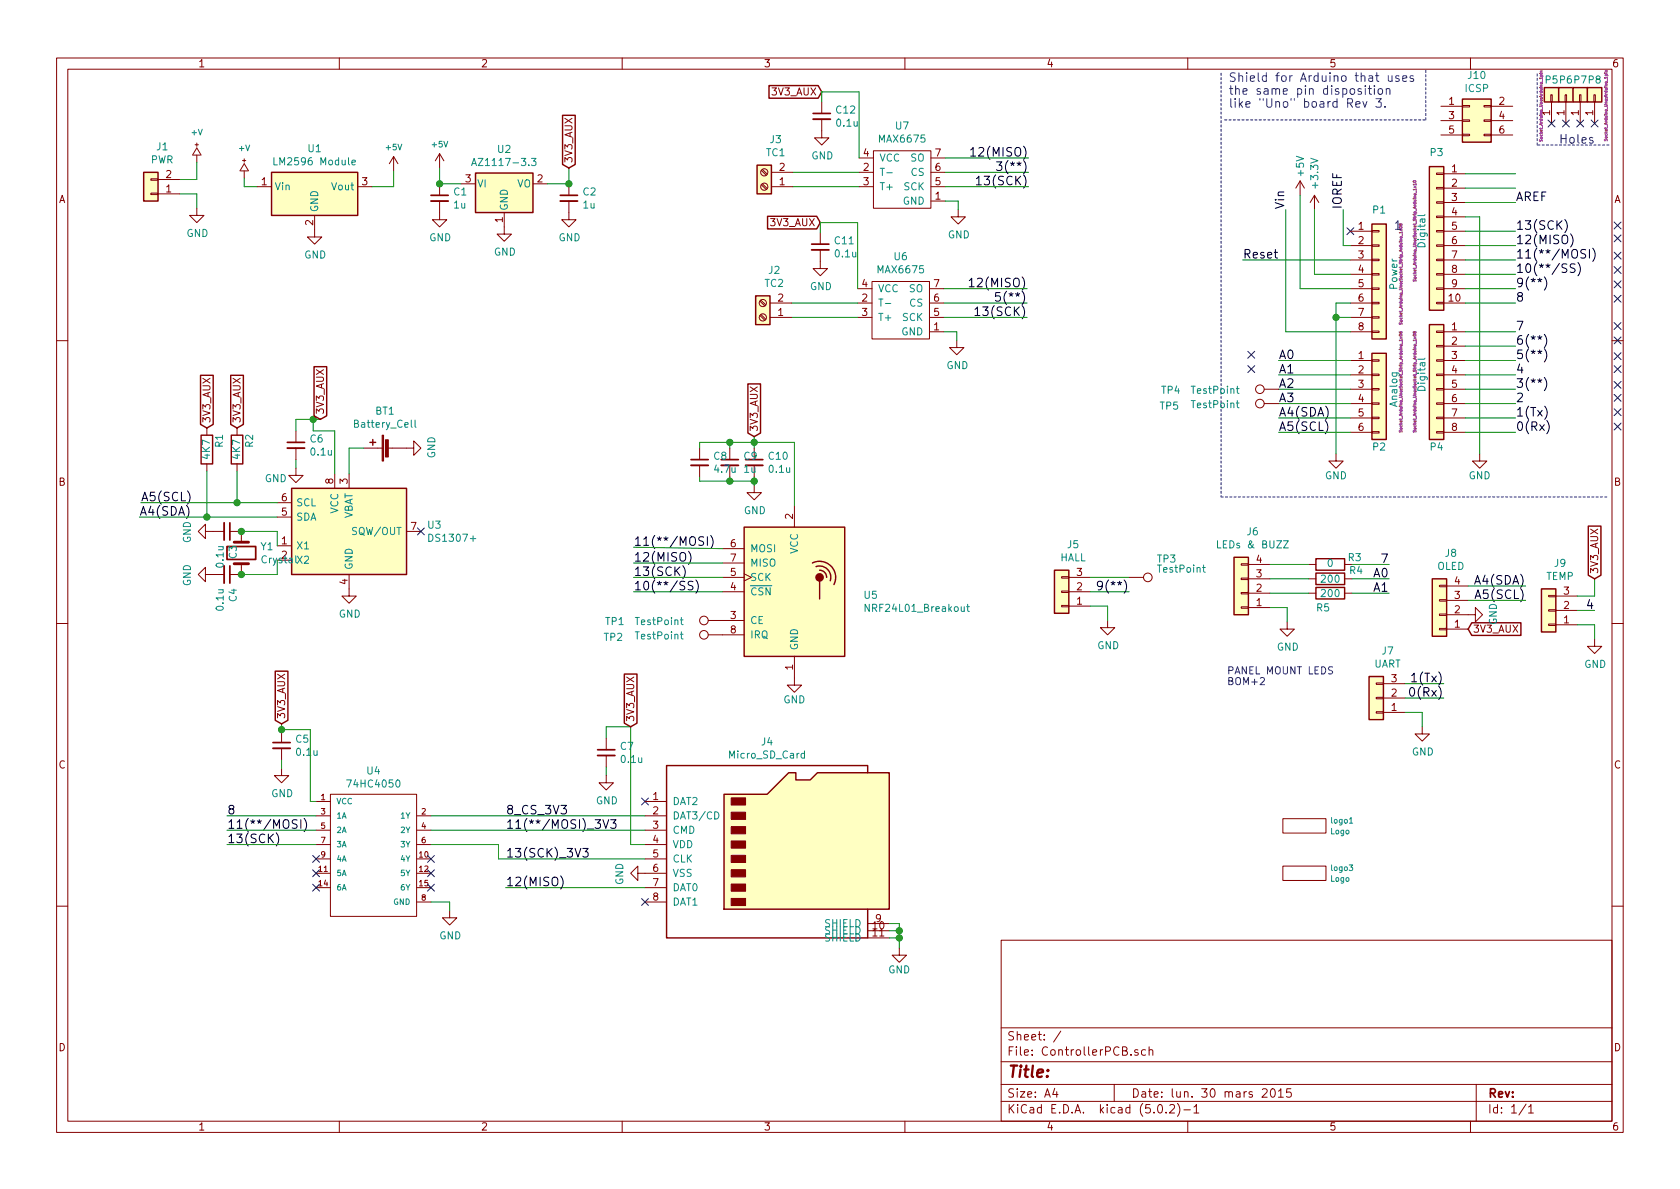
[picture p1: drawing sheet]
EESchema Schematic File Version 4
LIBS:ControllerPCB-cache
EELAYER 26 0
EELAYER END
$Descr A4 11693 8268
encoding utf-8
Sheet 1 1
Title ""
Date "lun. 30 mars 2015"
Rev ""
Comp ""
Comment1 ""
Comment2 ""
Comment3 ""
Comment4 ""
$EndDescr
Text Label 8950 1450 1    60   ~ 0
Vin
Text Label 9350 1450 1    60   ~ 0
IOREF
Text Label 8900 2500 0    60   ~ 0
A0
Text Label 8900 2600 0    60   ~ 0
A1
Text Label 8900 2700 0    60   ~ 0
A2
Text Label 8900 2800 0    60   ~ 0
A3
Text Label 8900 2900 0    60   ~ 0
A4(SDA)
Text Label 8900 3000 0    60   ~ 0
A5(SCL)
Text Label 10550 3000 0    60   ~ 0
0(Rx)
Text Label 10550 2800 0    60   ~ 0
2
Text Label 10550 2900 0    60   ~ 0
1(Tx)
Text Label 10550 2700 0    60   ~ 0
3(**)
Text Label 10550 2600 0    60   ~ 0
4
Text Label 10550 2500 0    60   ~ 0
5(**)
Text Label 10550 2400 0    60   ~ 0
6(**)
Text Label 10550 2300 0    60   ~ 0
7
Text Label 10550 2100 0    60   ~ 0
8
Text Label 10550 2000 0    60   ~ 0
9(**)
Text Label 10550 1900 0    60   ~ 0
10(**/SS)
Text Label 10550 1800 0    60   ~ 0
11(**/MOSI)
Text Label 10550 1700 0    60   ~ 0
12(MISO)
Text Label 10550 1600 0    60   ~ 0
13(SCK)
Text Label 10550 1400 0    60   ~ 0
AREF
NoConn ~ 9400 1600
Text Notes 10850 1000 0    60   ~ 0
Holes
Text Notes 8550 750  0    60   ~ 0
Shield for Arduino that uses\nthe same pin disposition\nlike "Uno" board Rev 3.
$Comp
L Connector_Generic:Conn_01x08 P1
U 1 1
P 9600 1900
F 0 "P1" H 9600 2350 50  0000 C CNN
F 1 "Power" V 9700 1900 50  0000 C CNN
F 2 "Socket_Arduino_Uno:Socket_Strip_Arduino_1x08" V 9750 1900 20  0000 C CNN
F 3 "" H 9600 1900 50  0000 C CNN
	1    9600 1900
	1    0    0    -1  
$EndComp
Text Label 8650 1800 0    60   ~ 0
Reset
$Comp
L power:+3.3V #PWR0101
U 1 1
P 9150 1450
F 0 "#PWR0101" H 9150 1300 50  0001 C CNN
F 1 "+3.3V" V 9150 1700 50  0000 C CNN
F 2 "" H 9150 1450 50  0000 C CNN
F 3 "" H 9150 1450 50  0000 C CNN
	1    9150 1450
	1    0    0    -1  
$EndComp
$Comp
L power:+5V #PWR0102
U 1 1
P 9050 1350
F 0 "#PWR0102" H 9050 1200 50  0001 C CNN
F 1 "+5V" V 9050 1550 50  0000 C CNN
F 2 "" H 9050 1350 50  0000 C CNN
F 3 "" H 9050 1350 50  0000 C CNN
	1    9050 1350
	1    0    0    -1  
$EndComp
$Comp
L power:GND #PWR0103
U 1 1
P 9300 3150
F 0 "#PWR0103" H 9300 2900 50  0001 C CNN
F 1 "GND" H 9300 3000 50  0000 C CNN
F 2 "" H 9300 3150 50  0000 C CNN
F 3 "" H 9300 3150 50  0000 C CNN
	1    9300 3150
	1    0    0    -1  
$EndComp
$Comp
L power:GND #PWR0104
U 1 1
P 10300 3150
F 0 "#PWR0104" H 10300 2900 50  0001 C CNN
F 1 "GND" H 10300 3000 50  0000 C CNN
F 2 "" H 10300 3150 50  0000 C CNN
F 3 "" H 10300 3150 50  0000 C CNN
	1    10300 3150
	1    0    0    -1  
$EndComp
$Comp
L Connector_Generic:Conn_01x06 P2
U 1 1
P 9600 2700
F 0 "P2" H 9600 2300 50  0000 C CNN
F 1 "Analog" V 9700 2700 50  0000 C CNN
F 2 "Socket_Arduino_Uno:Socket_Strip_Arduino_1x06" V 9750 2750 20  0000 C CNN
F 3 "" H 9600 2700 50  0000 C CNN
	1    9600 2700
	1    0    0    -1  
$EndComp
$Comp
L Connector_Generic:Conn_01x01 P5
U 1 1
P 10800 650
F 0 "P5" V 10900 650 50  0000 C CNN
F 1 "CONN_01X01" V 10900 650 50  0001 C CNN
F 2 "Socket_Arduino_Uno:Arduino_1pin" H 10721 724 20  0000 C CNN
F 3 "" H 10800 650 50  0000 C CNN
	1    10800 650 
	0    -1   -1   0   
$EndComp
$Comp
L Connector_Generic:Conn_01x01 P6
U 1 1
P 10900 650
F 0 "P6" V 11000 650 50  0000 C CNN
F 1 "CONN_01X01" V 11000 650 50  0001 C CNN
F 2 "Socket_Arduino_Uno:Arduino_1pin" H 10900 650 20  0001 C CNN
F 3 "" H 10900 650 50  0000 C CNN
	1    10900 650 
	0    -1   -1   0   
$EndComp
$Comp
L Connector_Generic:Conn_01x01 P7
U 1 1
P 11000 650
F 0 "P7" V 11100 650 50  0000 C CNN
F 1 "CONN_01X01" V 11100 650 50  0001 C CNN
F 2 "Socket_Arduino_Uno:Arduino_1pin" V 11000 650 20  0001 C CNN
F 3 "" H 11000 650 50  0000 C CNN
	1    11000 650 
	0    -1   -1   0   
$EndComp
$Comp
L Connector_Generic:Conn_01x01 P8
U 1 1
P 11100 650
F 0 "P8" V 11200 650 50  0000 C CNN
F 1 "CONN_01X01" V 11200 650 50  0001 C CNN
F 2 "Socket_Arduino_Uno:Arduino_1pin" H 11024 572 20  0000 C CNN
F 3 "" H 11100 650 50  0000 C CNN
	1    11100 650 
	0    -1   -1   0   
$EndComp
NoConn ~ 10800 850 
NoConn ~ 10900 850 
NoConn ~ 11000 850 
NoConn ~ 11100 850 
$Comp
L Connector_Generic:Conn_01x08 P4
U 1 1
P 10000 2600
F 0 "P4" H 10000 2100 50  0000 C CNN
F 1 "Digital" V 10100 2600 50  0000 C CNN
F 2 "Socket_Arduino_Uno:Socket_Strip_Arduino_1x08" V 10150 2550 20  0000 C CNN
F 3 "" H 10000 2600 50  0000 C CNN
	1    10000 2600
	-1   0    0    -1  
$EndComp
Wire Notes Line
	8525 825  9925 825 
Wire Notes Line
	9925 825  9925 475 
Wire Wire Line
	9350 1450 9350 1700
Wire Wire Line
	9350 1700 9400 1700
Wire Wire Line
	9400 1900 9150 1900
Wire Wire Line
	9400 2000 9050 2000
Wire Wire Line
	9400 2300 8950 2300
Wire Wire Line
	9400 2100 9300 2100
Wire Wire Line
	9400 2200 9300 2200
Connection ~ 9300 2200
Wire Wire Line
	8950 2300 8950 1450
Wire Wire Line
	9050 2000 9050 1350
Wire Wire Line
	9150 1900 9150 1450
Wire Wire Line
	9400 2500 8900 2500
Wire Wire Line
	9400 2600 8900 2600
Wire Wire Line
	9400 2700 8900 2700
Wire Wire Line
	9400 2800 8900 2800
Wire Wire Line
	9400 2900 8900 2900
Wire Wire Line
	9400 3000 8900 3000
$Comp
L Connector_Generic:Conn_01x10 P3
U 1 1
P 10000 1600
F 0 "P3" H 10000 2150 50  0000 C CNN
F 1 "Digital" V 10100 1600 50  0000 C CNN
F 2 "Socket_Arduino_Uno:Socket_Strip_Arduino_1x10" V 10150 1600 20  0000 C CNN
F 3 "" H 10000 1600 50  0000 C CNN
	1    10000 1600
	-1   0    0    -1  
$EndComp
Wire Wire Line
	10200 2100 10550 2100
Wire Wire Line
	10200 2000 10550 2000
Wire Wire Line
	10200 1900 10550 1900
Wire Wire Line
	10200 1800 10550 1800
Wire Wire Line
	10200 1700 10550 1700
Wire Wire Line
	10200 1600 10550 1600
Wire Wire Line
	10200 1400 10550 1400
Wire Wire Line
	10200 1300 10550 1300
Wire Wire Line
	10200 1200 10550 1200
Wire Wire Line
	10200 3000 10550 3000
Wire Wire Line
	10200 2900 10550 2900
Wire Wire Line
	10200 2800 10550 2800
Wire Wire Line
	10200 2700 10550 2700
Wire Wire Line
	10200 2600 10550 2600
Wire Wire Line
	10200 2500 10550 2500
Wire Wire Line
	10200 2400 10550 2400
Wire Wire Line
	10200 2300 10550 2300
Wire Wire Line
	10200 1500 10300 1500
Wire Wire Line
	10300 1500 10300 3150
Wire Wire Line
	9300 2100 9300 2200
Wire Wire Line
	9300 2200 9300 3150
Wire Notes Line
	8500 500  8500 3450
Wire Notes Line
	8500 3450 11200 3450
Wire Wire Line
	9400 1800 8650 1800
Text Notes 9700 1600 0    60   ~ 0
1
Wire Notes Line
	11200 1000 10700 1000
Wire Notes Line
	10700 1000 10700 500 
$Comp
L u104_KICAD_misc:Logo logo1
U 1 1
P 9080 5740
F 0 "logo1" H 9258 5778 39  0000 L CNN
F 1 "Logo" H 9258 5703 39  0000 L CNN
F 2 "µ104KiCAD:SN_BLOCK" H 9080 5740 39  0001 C CNN
F 3 "" H 9080 5740 39  0001 C CNN
	1    9080 5740
	1    0    0    -1  
$EndComp
$Comp
L u104_KICAD_misc:Logo logo3
U 1 1
P 9080 6070
F 0 "logo3" H 9258 6108 39  0000 L CNN
F 1 "Logo" H 9258 6033 39  0000 L CNN
F 2 "Symbols:KiCad-Logo_8mm_SilkScreen" H 9080 6070 39  0001 C CNN
F 3 "" H 9080 6070 39  0001 C CNN
	1    9080 6070
	1    0    0    -1  
$EndComp
$Comp
L u104_KICAD_pwr:+V #PWR0107
U 1 1
P 1370 1120
F 0 "#PWR0107" H 1370 1120 10  0001 C CNN
F 1 "+V" H 1370 1330 40  0000 C CNN
F 2 "" H 1370 1120 60  0000 C CNN
F 3 "" H 1370 1120 60  0000 C CNN
	1    1370 1120
	1    0    0    -1  
$EndComp
Wire Wire Line
	1370 1120 1370 1240
Wire Wire Line
	1370 1240 1250 1240
$Comp
L power:GND #PWR0108
U 1 1
P 1370 1440
F 0 "#PWR0108" H 1370 1190 50  0001 C CNN
F 1 "GND" H 1375 1267 50  0000 C CNN
F 2 "" H 1370 1440 50  0001 C CNN
F 3 "" H 1370 1440 50  0001 C CNN
	1    1370 1440
	1    0    0    -1  
$EndComp
Wire Wire Line
	1370 1440 1370 1340
Wire Wire Line
	1370 1340 1250 1340
Wire Wire Line
	2590 1290 2740 1290
Wire Wire Line
	1700 1290 1700 1230
Wire Wire Line
	1790 1290 1700 1290
$Comp
L power:GND #PWR0109
U 1 1
P 2190 1590
F 0 "#PWR0109" H 2190 1340 50  0001 C CNN
F 1 "GND" H 2195 1417 50  0000 C CNN
F 2 "" H 2190 1590 50  0001 C CNN
F 3 "" H 2190 1590 50  0001 C CNN
	1    2190 1590
	1    0    0    -1  
$EndComp
$Comp
L u104_KICAD_pwr:+V #PWR0110
U 1 1
P 1700 1230
F 0 "#PWR0110" H 1700 1230 10  0001 C CNN
F 1 "+V" H 1700 1440 40  0000 C CNN
F 2 "" H 1700 1230 60  0000 C CNN
F 3 "" H 1700 1230 60  0000 C CNN
	1    1700 1230
	1    0    0    -1  
$EndComp
$Comp
L Regulator_Switching:TSR_1-2412 U1
U 1 1
P 2190 1390
F 0 "U1" H 2190 1757 50  0000 C CNN
F 1 "LM2596 Module" H 2190 1666 50  0000 C CNN
F 2 "µ104KiCAD_DCDC:LM2596_Module" H 2190 1240 50  0001 L CIN
F 3 "" H 2190 1390 50  0001 C CNN
	1    2190 1390
	1    0    0    -1  
$EndComp
$Comp
L u104_KICAD_pwr:+5V #PWR0111
U 1 1
P 2740 1180
F 0 "#PWR0111" H 2740 1180 10  0001 C CNN
F 1 "+5V" H 2740 1346 40  0000 C CNN
F 2 "" H 2740 1180 60  0000 C CNN
F 3 "" H 2740 1180 60  0000 C CNN
	1    2740 1180
	1    0    0    -1  
$EndComp
Wire Wire Line
	2740 1180 2740 1290
$Comp
L Regulator_Linear:AZ1117-3.3 U2
U 1 1
P 3510 1270
F 0 "U2" H 3510 1512 50  0000 C CNN
F 1 "AZ1117-3.3" H 3510 1421 50  0000 C CNN
F 2 "TO_SOT_Packages_SMD:SOT-223-3_TabPin2" H 3510 1520 50  0001 C CIN
F 3 "AZ1117EH-3.3TRG1DICT-ND" H 3510 1270 50  0001 C CNN
	1    3510 1270
	1    0    0    -1  
$EndComp
$Comp
L power:GND #PWR0112
U 1 1
P 3510 1570
F 0 "#PWR0112" H 3510 1320 50  0001 C CNN
F 1 "GND" H 3515 1397 50  0000 C CNN
F 2 "" H 3510 1570 50  0001 C CNN
F 3 "" H 3510 1570 50  0001 C CNN
	1    3510 1570
	1    0    0    -1  
$EndComp
Wire Wire Line
	3210 1270 3060 1270
$Comp
L u104_KICAD_pwr:+5V #PWR0113
U 1 1
P 3060 1160
F 0 "#PWR0113" H 3060 1160 10  0001 C CNN
F 1 "+5V" H 3060 1326 40  0000 C CNN
F 2 "" H 3060 1160 60  0000 C CNN
F 3 "" H 3060 1160 60  0000 C CNN
	1    3060 1160
	-1   0    0    -1  
$EndComp
Wire Wire Line
	3060 1160 3060 1270
Wire Wire Line
	3810 1270 3960 1270
Wire Wire Line
	3960 1160 3960 1270
$Comp
L Device:C_Small C1
U 1 1
P 3060 1370
F 0 "C1" H 3152 1416 50  0000 L CNN
F 1 "1u" H 3152 1325 50  0000 L CNN
F 2 "µ104KiCAD_RLC:SMD_pkg_0805" H 3060 1370 50  0001 C CNN
F 3 "~" H 3060 1370 50  0001 C CNN
	1    3060 1370
	1    0    0    -1  
$EndComp
Connection ~ 3060 1270
$Comp
L power:GND #PWR0115
U 1 1
P 3060 1470
F 0 "#PWR0115" H 3060 1220 50  0001 C CNN
F 1 "GND" H 3065 1297 50  0000 C CNN
F 2 "" H 3060 1470 50  0001 C CNN
F 3 "" H 3060 1470 50  0001 C CNN
	1    3060 1470
	1    0    0    -1  
$EndComp
$Comp
L Device:C_Small C2
U 1 1
P 3960 1370
F 0 "C2" H 4052 1416 50  0000 L CNN
F 1 "1u" H 4052 1325 50  0000 L CNN
F 2 "µ104KiCAD_RLC:SMD_pkg_0805" H 3960 1370 50  0001 C CNN
F 3 "~" H 3960 1370 50  0001 C CNN
	1    3960 1370
	1    0    0    -1  
$EndComp
$Comp
L power:GND #PWR0116
U 1 1
P 3960 1470
F 0 "#PWR0116" H 3960 1220 50  0001 C CNN
F 1 "GND" H 3965 1297 50  0000 C CNN
F 2 "" H 3960 1470 50  0001 C CNN
F 3 "" H 3960 1470 50  0001 C CNN
	1    3960 1470
	1    0    0    -1  
$EndComp
Connection ~ 3960 1270
$Comp
L power:GND #PWR0114
U 1 1
P 6260 6590
F 0 "#PWR0114" H 6260 6340 50  0001 C CNN
F 1 "GND" H 6260 6440 50  0000 C CNN
F 2 "" H 6260 6590 50  0001 C CNN
F 3 "" H 6260 6590 50  0001 C CNN
	1    6260 6590
	1    0    0    -1  
$EndComp
$Comp
L power:GND #PWR0117
U 1 1
P 4490 6070
F 0 "#PWR0117" H 4490 5820 50  0001 C CNN
F 1 "GND" H 4495 5897 50  0000 C CNN
F 2 "" H 4490 6070 50  0001 C CNN
F 3 "" H 4490 6070 50  0001 C CNN
	1    4490 6070
	0    1    1    0   
$EndComp
Text Label 3520 5770 0    60   ~ 0
11(**/MOSI)_3V3
Text Label 3520 5970 0    60   ~ 0
13(SCK)_3V3
NoConn ~ 4490 5570
Text Label 3520 5670 0    60   ~ 0
8_CS_3V3
NoConn ~ 4490 6270
Wire Wire Line
	3520 6170 4490 6170
Text Label 3520 6170 0    60   ~ 0
12(MISO)
Wire Wire Line
	3470 5970 4490 5970
$Comp
L u104_KICAD_logic:74HC4050 U4
U 1 1
P 2600 5870
F 0 "U4" H 2600 6385 50  0000 C CNN
F 1 "74HC4050" H 2600 6294 50  0000 C CNN
F 2 "µ104KiCAD_IC:SOIC-16_N" H 2650 5970 50  0001 C CNN
F 3 "1727-6331-1-ND" H 2650 5970 50  0001 C CNN
	1    2600 5870
	1    0    0    -1  
$EndComp
Wire Wire Line
	3000 5670 4490 5670
Wire Wire Line
	3000 5770 4490 5770
Wire Wire Line
	3000 5870 3470 5870
Wire Wire Line
	3470 5870 3470 5970
$Comp
L power:GND #PWR0118
U 1 1
P 3130 6330
F 0 "#PWR0118" H 3130 6080 50  0001 C CNN
F 1 "GND" H 3135 6157 50  0000 C CNN
F 2 "" H 3130 6330 50  0001 C CNN
F 3 "" H 3130 6330 50  0001 C CNN
	1    3130 6330
	1    0    0    -1  
$EndComp
Wire Wire Line
	3130 6330 3130 6270
Wire Wire Line
	3130 6270 3000 6270
Wire Wire Line
	1960 5030 1960 5070
$Comp
L Device:C_Small C5
U 1 1
P 1960 5180
F 0 "C5" H 2052 5226 50  0000 L CNN
F 1 "0.1u" H 2052 5135 50  0000 L CNN
F 2 "µ104KiCAD_RLC:SMD_pkg_0805" H 1960 5180 50  0001 C CNN
F 3 "~" H 1960 5180 50  0001 C CNN
	1    1960 5180
	1    0    0    -1  
$EndComp
$Comp
L power:GND #PWR0120
U 1 1
P 1960 5340
F 0 "#PWR0120" H 1960 5090 50  0001 C CNN
F 1 "GND" H 1965 5167 50  0000 C CNN
F 2 "" H 1960 5340 50  0001 C CNN
F 3 "" H 1960 5340 50  0001 C CNN
	1    1960 5340
	1    0    0    -1  
$EndComp
Wire Wire Line
	1960 5280 1960 5340
Wire Wire Line
	2200 5570 2160 5570
Wire Wire Line
	2160 5570 2160 5070
Wire Wire Line
	2160 5070 1960 5070
Connection ~ 1960 5070
Wire Wire Line
	1960 5070 1960 5080
Wire Wire Line
	4490 5870 4390 5870
Wire Wire Line
	4390 5870 4390 5050
Text Label 1580 5670 0    60   ~ 0
8
Text Label 1580 5870 0    60   ~ 0
13(SCK)
Text Label 1580 5770 0    60   ~ 0
11(**/MOSI)
Wire Wire Line
	1580 5670 2200 5670
Wire Wire Line
	2200 5770 1580 5770
Wire Wire Line
	1580 5870 2200 5870
NoConn ~ 3000 5970
NoConn ~ 3000 6070
NoConn ~ 3000 6170
NoConn ~ 2200 6170
NoConn ~ 2200 6070
NoConn ~ 2200 5970
$Comp
L micro_sd_card:Micro_SD_Card J4
U 1 1
P 5390 5870
F 0 "J4" H 5340 6587 50  0000 C CNN
F 1 "Micro_SD_Card" H 5340 6496 50  0000 C CNN
F 2 "Connectors_Card:Hirose_DM3D-SF" H 6540 6170 50  0001 C CNN
F 3 "HR1941CT-ND" H 5390 5870 50  0001 C CNN
	1    5390 5870
	1    0    0    -1  
$EndComp
Wire Wire Line
	6190 6420 6260 6420
Wire Wire Line
	6260 6420 6260 6470
Wire Wire Line
	6190 6470 6260 6470
Connection ~ 6260 6470
Wire Wire Line
	6260 6470 6260 6520
Wire Wire Line
	6190 6520 6260 6520
Connection ~ 6260 6520
Wire Wire Line
	6260 6520 6260 6590
NoConn ~ 11260 2070
NoConn ~ 11260 1770
NoConn ~ 11260 1560
$Comp
L Device:R R3
U 1 1
P 9260 3920
F 0 "R3" V 9210 4090 50  0000 C CNN
F 1 "0" V 9250 3920 50  0000 C CNN
F 2 "µ104KiCAD_RLC:SMD_pkg_0805" V 9190 3920 50  0001 C CNN
F 3 "~" H 9260 3920 50  0001 C CNN
	1    9260 3920
	0    1    1    0   
$EndComp
$Comp
L Connector_Generic:Conn_01x02 J1
U 1 1
P 1050 1340
F 0 "J1" H 970 1015 50  0000 C CNN
F 1 "PWR" H 970 1106 50  0000 C CNN
F 2 "Connectors_JST:JST_XH_S02B-XH-A_02x2.50mm_Angled" H 1050 1340 50  0001 C CNN
F 3 "~" H 1050 1340 50  0001 C CNN
	1    1050 1340
	-1   0    0    1   
$EndComp
Text GLabel 3960 1160 1    50   Input ~ 0
3V3_AUX
$Comp
L Connector_Generic:Conn_01x04 J8
U 1 1
P 10020 4270
F 0 "J8" H 9940 3845 50  0000 C CNN
F 1 "OLED" H 9940 3936 50  0000 C CNN
F 2 "Pin_Headers:Pin_Header_Straight_1x04_Pitch1.27mm" H 10020 4270 50  0001 C CNN
F 3 "~" H 10020 4270 50  0001 C CNN
	1    10020 4270
	-1   0    0    1   
$EndComp
Text GLabel 10220 4370 2    50   Input ~ 0
3V3_AUX
$Comp
L power:GND #PWR0122
U 1 1
P 10220 4270
F 0 "#PWR0122" H 10220 4020 50  0001 C CNN
F 1 "GND" H 10225 4097 50  0000 C CNN
F 2 "" H 10220 4270 50  0001 C CNN
F 3 "" H 10220 4270 50  0001 C CNN
	1    10220 4270
	0    -1   -1   0   
$EndComp
Text Label 10620 4170 2    60   ~ 0
A5(SCL)
Text Label 10620 4070 2    60   ~ 0
A4(SDA)
Wire Wire Line
	10620 4170 10220 4170
Wire Wire Line
	10220 4070 10620 4070
$Comp
L Connector_Generic:Conn_01x03 J9
U 1 1
P 10780 4240
F 0 "J9" H 10700 3915 50  0000 C CNN
F 1 "TEMP" H 10700 4006 50  0000 C CNN
F 2 "Connectors_JST:JST_XH_B03B-XH-A_03x2.50mm_Straight" H 10780 4240 50  0001 C CNN
F 3 "~" H 10780 4240 50  0001 C CNN
	1    10780 4240
	-1   0    0    1   
$EndComp
Wire Wire Line
	11100 4020 11100 4140
Wire Wire Line
	11100 4140 10980 4140
$Comp
L power:GND #PWR0123
U 1 1
P 11100 4440
F 0 "#PWR0123" H 11100 4190 50  0001 C CNN
F 1 "GND" H 11105 4267 50  0000 C CNN
F 2 "" H 11100 4440 50  0001 C CNN
F 3 "" H 11100 4440 50  0001 C CNN
	1    11100 4440
	1    0    0    -1  
$EndComp
Wire Wire Line
	11100 4440 11100 4340
Wire Wire Line
	11100 4340 10980 4340
Text GLabel 11100 4020 1    50   Input ~ 0
3V3_AUX
Text Label 11100 4240 2    60   ~ 0
4
Wire Wire Line
	11100 4240 10980 4240
NoConn ~ 11260 2560
NoConn ~ 11260 1650
NoConn ~ 11260 2260
$Comp
L power:GND #PWR0124
U 1 1
P 8960 4320
F 0 "#PWR0124" H 8960 4070 50  0001 C CNN
F 1 "GND" H 8965 4147 50  0000 C CNN
F 2 "" H 8960 4320 50  0001 C CNN
F 3 "" H 8960 4320 50  0001 C CNN
	1    8960 4320
	1    0    0    -1  
$EndComp
Wire Wire Line
	8960 4320 8960 4220
Wire Wire Line
	8960 4220 8840 4220
$Comp
L Device:R R5
U 1 1
P 9260 4120
F 0 "R5" V 9360 4070 50  0000 C CNN
F 1 "200" V 9260 4120 50  0000 C CNN
F 2 "µ104KiCAD_RLC:SMD_pkg_0805" V 9190 4120 50  0001 C CNN
F 3 "~" H 9260 4120 50  0001 C CNN
	1    9260 4120
	0    1    1    0   
$EndComp
$Comp
L Device:R R4
U 1 1
P 9260 4020
F 0 "R4" V 9200 4200 50  0000 C CNN
F 1 "200" V 9260 4020 50  0000 C CNN
F 2 "µ104KiCAD_RLC:SMD_pkg_0805" V 9190 4020 50  0001 C CNN
F 3 "~" H 9260 4020 50  0001 C CNN
	1    9260 4020
	0    1    1    0   
$EndComp
Wire Wire Line
	8840 4020 9110 4020
Wire Wire Line
	9110 4120 8840 4120
Text Notes 8540 4770 0    50   ~ 0
PANEL MOUNT LEDS\nBOM+2
Wire Wire Line
	9670 4020 9410 4020
Wire Wire Line
	9670 4120 9410 4120
$Comp
L RF:NRF24L01_Breakout U5
U 1 1
P 5530 4110
F 0 "U5" H 6008 4088 50  0000 L CNN
F 1 "NRF24L01_Breakout" H 6008 3997 50  0000 L CNN
F 2 "Connectors_JST:JST_XH_B08B-XH-A_08x2.50mm_Straight" H 5680 4710 50  0001 L CIN
F 3 "http://www.nordicsemi.com/eng/content/download/2730/34105/file/nRF24L01_Product_Specification_v2_0.pdf" H 5530 4010 50  0001 C CNN
	1    5530 4110
	1    0    0    -1  
$EndComp
Wire Wire Line
	4220 5050 4220 5130
Wire Wire Line
	4390 5050 4220 5050
Wire Wire Line
	4220 5330 4220 5390
$Comp
L power:GND #PWR0125
U 1 1
P 4220 5390
F 0 "#PWR0125" H 4220 5140 50  0001 C CNN
F 1 "GND" H 4225 5217 50  0000 C CNN
F 2 "" H 4220 5390 50  0001 C CNN
F 3 "" H 4220 5390 50  0001 C CNN
	1    4220 5390
	1    0    0    -1  
$EndComp
$Comp
L Device:C_Small C7
U 1 1
P 4220 5230
F 0 "C7" H 4312 5276 50  0000 L CNN
F 1 "0.1u" H 4312 5185 50  0000 L CNN
F 2 "µ104KiCAD_RLC:SMD_pkg_0805" H 4220 5230 50  0001 C CNN
F 3 "~" H 4220 5230 50  0001 C CNN
	1    4220 5230
	1    0    0    -1  
$EndComp
Wire Wire Line
	5250 3030 5250 3070
Wire Wire Line
	5250 3310 5250 3340
$Comp
L power:GND #PWR0127
U 1 1
P 5250 3370
F 0 "#PWR0127" H 5250 3120 50  0001 C CNN
F 1 "GND" H 5255 3197 50  0000 C CNN
F 2 "" H 5250 3370 50  0001 C CNN
F 3 "" H 5250 3370 50  0001 C CNN
	1    5250 3370
	1    0    0    -1  
$EndComp
$Comp
L Device:C_Small C10
U 1 1
P 5250 3210
F 0 "C10" H 5342 3256 50  0000 L CNN
F 1 "0.1u" H 5342 3165 50  0000 L CNN
F 2 "µ104KiCAD_RLC:SMD_pkg_0805" H 5250 3210 50  0001 C CNN
F 3 "~" H 5250 3210 50  0001 C CNN
	1    5250 3210
	1    0    0    -1  
$EndComp
$Comp
L Device:C_Small C9
U 1 1
P 5080 3210
F 0 "C9" H 5172 3256 50  0000 L CNN
F 1 "1u" H 5172 3165 50  0000 L CNN
F 2 "µ104KiCAD_RLC:SMD_pkg_0805" H 5080 3210 50  0001 C CNN
F 3 "~" H 5080 3210 50  0001 C CNN
	1    5080 3210
	1    0    0    -1  
$EndComp
$Comp
L Device:C_Small C8
U 1 1
P 4870 3210
F 0 "C8" H 4962 3256 50  0000 L CNN
F 1 "4.7u" H 4962 3165 50  0000 L CNN
F 2 "µ104KiCAD_RLC:SMD_pkg_0805" H 4870 3210 50  0001 C CNN
F 3 "~" H 4870 3210 50  0001 C CNN
	1    4870 3210
	1    0    0    -1  
$EndComp
Wire Wire Line
	5250 3070 5080 3070
Wire Wire Line
	5080 3070 5080 3110
Connection ~ 5250 3070
Wire Wire Line
	5250 3070 5250 3110
Wire Wire Line
	4870 3110 4870 3070
Wire Wire Line
	4870 3070 5080 3070
Connection ~ 5080 3070
Wire Wire Line
	5250 3340 5080 3340
Wire Wire Line
	5080 3340 5080 3310
Connection ~ 5250 3340
Wire Wire Line
	5250 3340 5250 3370
Wire Wire Line
	5080 3340 4870 3340
Wire Wire Line
	4870 3310 4870 3340
Connection ~ 5080 3340
Wire Wire Line
	5250 3070 5530 3070
Wire Wire Line
	5530 3070 5530 3510
Text GLabel 5250 3030 1    50   Input ~ 0
3V3_AUX
$Comp
L power:GND #PWR0128
U 1 1
P 5530 4710
F 0 "#PWR0128" H 5530 4460 50  0001 C CNN
F 1 "GND" H 5530 4560 50  0000 C CNN
F 2 "" H 5530 4710 50  0001 C CNN
F 3 "" H 5530 4710 50  0001 C CNN
	1    5530 4710
	1    0    0    -1  
$EndComp
Text Label 4410 3800 0    60   ~ 0
11(**/MOSI)
Text Label 4410 4010 0    60   ~ 0
13(SCK)
Text Label 4410 3910 0    60   ~ 0
12(MISO)
Text Label 9670 4020 2    60   ~ 0
A0
Text Label 9670 4120 2    60   ~ 0
A1
NoConn ~ 8710 2460
NoConn ~ 8710 2560
Wire Wire Line
	4410 4110 5030 4110
Wire Wire Line
	4410 4010 5030 4010
Wire Wire Line
	4410 3910 5030 3910
Wire Wire Line
	5030 3810 4410 3800
$Comp
L Connector:TestPoint TP1
U 1 1
P 5030 4310
F 0 "TP1" V 5020 5060 50  0000 C CNN
F 1 "TestPoint" V 5020 4750 50  0000 C CNN
F 2 "µ104KiCAD:Testpoint_circle_0.5mm" H 5230 4310 50  0001 C CNN
F 3 "~" H 5230 4310 50  0001 C CNN
	1    5030 4310
	0    -1   -1   0   
$EndComp
$Comp
L Connector:TestPoint TP2
U 1 1
P 5030 4410
F 0 "TP2" V 5010 5170 50  0000 C CNN
F 1 "TestPoint" V 5020 4850 50  0000 C CNN
F 2 "µ104KiCAD:Testpoint_circle_0.5mm" H 5230 4410 50  0001 C CNN
F 3 "~" H 5230 4410 50  0001 C CNN
	1    5030 4410
	0    -1   -1   0   
$EndComp
$Comp
L Connector_Generic:Conn_01x03 J5
U 1 1
P 7390 4110
F 0 "J5" H 7310 3785 50  0000 C CNN
F 1 "HALL" H 7310 3876 50  0000 C CNN
F 2 "Pin_Headers:Pin_Header_Straight_1x03_Pitch1.27mm" H 7390 4110 50  0001 C CNN
F 3 "~" H 7390 4110 50  0001 C CNN
	1    7390 4110
	-1   0    0    1   
$EndComp
$Comp
L power:GND #PWR0129
U 1 1
P 7710 4310
F 0 "#PWR0129" H 7710 4060 50  0001 C CNN
F 1 "GND" H 7715 4137 50  0000 C CNN
F 2 "" H 7710 4310 50  0001 C CNN
F 3 "" H 7710 4310 50  0001 C CNN
	1    7710 4310
	1    0    0    -1  
$EndComp
Wire Wire Line
	7710 4210 7590 4210
Wire Wire Line
	7860 4110 7590 4110
Wire Wire Line
	7710 4210 7710 4310
Wire Wire Line
	7590 4010 7860 4010
$Comp
L Connector:TestPoint TP3
U 1 1
P 7860 4010
F 0 "TP3" V 7730 4200 50  0000 L CNN
F 1 "TestPoint" V 7800 4200 50  0000 L CNN
F 2 "µ104KiCAD:Testpoint_circle_0.5mm" H 8060 4010 50  0001 C CNN
F 3 "~" H 8060 4010 50  0001 C CNN
	1    7860 4010
	0    1    1    0   
$EndComp
NoConn ~ 11260 2760
NoConn ~ 11260 1870
Text Label 4410 4110 0    60   ~ 0
10(**/SS)
$Comp
L u104_KICAD_sensor:MAX6675 U7
U 1 1
P 6330 1340
F 0 "U7" H 6280 1815 50  0000 C CNN
F 1 "MAX6675" H 6280 1724 50  0000 C CNN
F 2 "µ104KiCAD_IC:SOIC-8_N" H 6330 1340 50  0001 C CNN
F 3 "" H 6330 1340 50  0001 C CNN
	1    6330 1340
	1    0    0    -1  
$EndComp
Text GLabel 5720 630  0    50   Input ~ 0
3V3_AUX
$Comp
L Device:C_Small C12
U 1 1
P 5720 800
F 0 "C12" H 5812 846 50  0000 L CNN
F 1 "0.1u" H 5812 755 50  0000 L CNN
F 2 "µ104KiCAD_RLC:SMD_pkg_0805" H 5720 800 50  0001 C CNN
F 3 "~" H 5720 800 50  0001 C CNN
	1    5720 800 
	1    0    0    -1  
$EndComp
$Comp
L power:GND #PWR0130
U 1 1
P 5720 900
F 0 "#PWR0130" H 5720 650 50  0001 C CNN
F 1 "GND" H 5725 727 50  0000 C CNN
F 2 "" H 5720 900 50  0001 C CNN
F 3 "" H 5720 900 50  0001 C CNN
	1    5720 900 
	1    0    0    -1  
$EndComp
Wire Wire Line
	5980 1090 5980 630 
Wire Wire Line
	5980 630  5720 630 
Wire Wire Line
	5720 630  5720 700 
$Comp
L power:GND #PWR0131
U 1 1
P 6670 1450
F 0 "#PWR0131" H 6670 1200 50  0001 C CNN
F 1 "GND" H 6675 1277 50  0000 C CNN
F 2 "" H 6670 1450 50  0001 C CNN
F 3 "" H 6670 1450 50  0001 C CNN
	1    6670 1450
	1    0    0    -1  
$EndComp
Wire Wire Line
	6670 1450 6670 1390
Wire Wire Line
	6670 1390 6580 1390
Text Label 7160 1090 2    60   ~ 0
12(MISO)
Text Label 7160 1290 2    60   ~ 0
13(SCK)
Wire Wire Line
	7160 1290 6580 1290
Wire Wire Line
	7160 1090 6580 1090
Wire Wire Line
	6580 1190 7160 1190
Wire Wire Line
	5980 1290 5520 1290
Wire Wire Line
	5980 1190 5520 1190
$Comp
L Connector:Screw_Terminal_01x02 J3
U 1 1
P 5320 1290
F 0 "J3" H 5240 965 50  0000 C CNN
F 1 "TC1" H 5240 1056 50  0000 C CNN
F 2 "TerminalBlock_RND:TerminalBlock_RND_205-00232_1x02_P5.08mm_Horizontal" H 5320 1290 50  0001 C CNN
F 3 "~" H 5320 1290 50  0001 C CNN
	1    5320 1290
	-1   0    0    1   
$EndComp
$Comp
L u104_KICAD_sensor:MAX6675 U6
U 1 1
P 6320 2250
F 0 "U6" H 6270 2725 50  0000 C CNN
F 1 "MAX6675" H 6270 2634 50  0000 C CNN
F 2 "µ104KiCAD_IC:SOIC-8_N" H 6320 2250 50  0001 C CNN
F 3 "" H 6320 2250 50  0001 C CNN
	1    6320 2250
	1    0    0    -1  
$EndComp
Text GLabel 5710 1540 0    50   Input ~ 0
3V3_AUX
$Comp
L Device:C_Small C11
U 1 1
P 5710 1710
F 0 "C11" H 5802 1756 50  0000 L CNN
F 1 "0.1u" H 5802 1665 50  0000 L CNN
F 2 "µ104KiCAD_RLC:SMD_pkg_0805" H 5710 1710 50  0001 C CNN
F 3 "~" H 5710 1710 50  0001 C CNN
	1    5710 1710
	1    0    0    -1  
$EndComp
$Comp
L power:GND #PWR0132
U 1 1
P 5710 1810
F 0 "#PWR0132" H 5710 1560 50  0001 C CNN
F 1 "GND" H 5715 1637 50  0000 C CNN
F 2 "" H 5710 1810 50  0001 C CNN
F 3 "" H 5710 1810 50  0001 C CNN
	1    5710 1810
	1    0    0    -1  
$EndComp
Wire Wire Line
	5970 2000 5970 1540
Wire Wire Line
	5970 1540 5710 1540
Wire Wire Line
	5710 1540 5710 1610
$Comp
L power:GND #PWR0133
U 1 1
P 6660 2360
F 0 "#PWR0133" H 6660 2110 50  0001 C CNN
F 1 "GND" H 6665 2187 50  0000 C CNN
F 2 "" H 6660 2360 50  0001 C CNN
F 3 "" H 6660 2360 50  0001 C CNN
	1    6660 2360
	1    0    0    -1  
$EndComp
Wire Wire Line
	6660 2360 6660 2300
Wire Wire Line
	6660 2300 6570 2300
Text Label 7150 2000 2    60   ~ 0
12(MISO)
Text Label 7150 2200 2    60   ~ 0
13(SCK)
Wire Wire Line
	7150 2200 6570 2200
Wire Wire Line
	7150 2000 6570 2000
Wire Wire Line
	6570 2100 7150 2100
Wire Wire Line
	5970 2200 5510 2200
Wire Wire Line
	5970 2100 5510 2100
$Comp
L Connector:Screw_Terminal_01x02 J2
U 1 1
P 5310 2200
F 0 "J2" H 5230 1875 50  0000 C CNN
F 1 "TC2" H 5230 1966 50  0000 C CNN
F 2 "TerminalBlock_RND:TerminalBlock_RND_205-00232_1x02_P5.08mm_Horizontal" H 5310 2200 50  0001 C CNN
F 3 "~" H 5310 2200 50  0001 C CNN
	1    5310 2200
	-1   0    0    1   
$EndComp
NoConn ~ 11260 2360
Text Label 7860 4110 2    60   ~ 0
9(**)
$Comp
L Connector_Generic:Conn_01x03 J7
U 1 1
P 9580 4850
F 0 "J7" H 9500 4525 50  0000 C CNN
F 1 "UART" H 9500 4616 50  0000 C CNN
F 2 "Pin_Headers:Pin_Header_Straight_1x03_Pitch1.27mm" H 9580 4850 50  0001 C CNN
F 3 "~" H 9580 4850 50  0001 C CNN
	1    9580 4850
	-1   0    0    1   
$EndComp
$Comp
L power:GND #PWR0134
U 1 1
P 9900 5050
F 0 "#PWR0134" H 9900 4800 50  0001 C CNN
F 1 "GND" H 9905 4877 50  0000 C CNN
F 2 "" H 9900 5050 50  0001 C CNN
F 3 "" H 9900 5050 50  0001 C CNN
	1    9900 5050
	1    0    0    -1  
$EndComp
Wire Wire Line
	9900 4950 9780 4950
Wire Wire Line
	10050 4850 9780 4850
Wire Wire Line
	9900 4950 9900 5050
Wire Wire Line
	9780 4750 10050 4750
Text Label 10050 4850 2    60   ~ 0
0(Rx)
Text Label 10050 4750 2    60   ~ 0
1(Tx)
Text Label 7160 1190 2    60   ~ 0
3(**)
Text Label 7150 2100 2    60   ~ 0
5(**)
NoConn ~ 11260 2670
NoConn ~ 11260 2470
NoConn ~ 11260 2860
NoConn ~ 11260 2960
NoConn ~ 11260 1970
$Comp
L Connector:TestPoint TP4
U 1 1
P 8900 2700
F 0 "TP4" V 8890 3450 50  0000 C CNN
F 1 "TestPoint" V 8890 3140 50  0000 C CNN
F 2 "µ104KiCAD:Testpoint_circle_0.5mm" H 9100 2700 50  0001 C CNN
F 3 "~" H 9100 2700 50  0001 C CNN
	1    8900 2700
	0    -1   -1   0   
$EndComp
$Comp
L Connector:TestPoint TP5
U 1 1
P 8900 2800
F 0 "TP5" V 8880 3560 50  0000 C CNN
F 1 "TestPoint" V 8890 3240 50  0000 C CNN
F 2 "µ104KiCAD:Testpoint_circle_0.5mm" H 9100 2800 50  0001 C CNN
F 3 "~" H 9100 2800 50  0001 C CNN
	1    8900 2800
	0    -1   -1   0   
$EndComp
$Comp
L Timer_RTC:DS1307+ U3
U 1 1
P 2430 3690
F 0 "U3" H 2971 3736 50  0000 L CNN
F 1 "DS1307+" H 2971 3645 50  0000 L CNN
F 2 "µ104KiCAD_IC:SOIC-8_N" H 2430 3190 50  0001 C CNN
F 3 "DS1307Z+T&RCT-ND" H 2430 3490 50  0001 C CNN
	1    2430 3690
	1    0    0    -1  
$EndComp
Text Label 980  3490 0    60   ~ 0
A5(SCL)
Text Label 970  3590 0    60   ~ 0
A4(SDA)
Wire Wire Line
	970  3590 1440 3590
Wire Wire Line
	1930 3490 1650 3490
$Comp
L power:GND #PWR0135
U 1 1
P 2430 4090
F 0 "#PWR0135" H 2430 3840 50  0001 C CNN
F 1 "GND" H 2435 3917 50  0000 C CNN
F 2 "" H 2430 4090 50  0001 C CNN
F 3 "" H 2430 4090 50  0001 C CNN
	1    2430 4090
	1    0    0    -1  
$EndComp
Wire Wire Line
	2060 2910 2060 2990
Wire Wire Line
	2230 2910 2180 2910
Wire Wire Line
	2060 3190 2060 3250
$Comp
L power:GND #PWR0136
U 1 1
P 2060 3250
F 0 "#PWR0136" H 2060 3000 50  0001 C CNN
F 1 "GND" H 1920 3180 50  0000 C CNN
F 2 "" H 2060 3250 50  0001 C CNN
F 3 "" H 2060 3250 50  0001 C CNN
	1    2060 3250
	1    0    0    -1  
$EndComp
$Comp
L Device:C_Small C6
U 1 1
P 2060 3090
F 0 "C6" H 2152 3136 50  0000 L CNN
F 1 "0.1u" H 2152 3045 50  0000 L CNN
F 2 "µ104KiCAD_RLC:SMD_pkg_0805" H 2060 3090 50  0001 C CNN
F 3 "~" H 2060 3090 50  0001 C CNN
	1    2060 3090
	1    0    0    -1  
$EndComp
Wire Wire Line
	2330 3290 2330 2990
Wire Wire Line
	2330 2990 2180 2990
Wire Wire Line
	2180 2990 2180 2910
Connection ~ 2180 2910
Wire Wire Line
	2180 2910 2060 2910
$Comp
L Device:Crystal Y1
U 1 1
P 1680 3840
F 0 "Y1" V 1634 3971 50  0000 L CNN
F 1 "Crystal" V 1725 3971 50  0000 L CNN
F 2 "Crystals:Crystal_C38-LF_d3.0mm_l8.0mm_Horizontal" H 1680 3840 50  0001 C CNN
F 3 "535-9034-ND" H 1680 3840 50  0001 C CNN
	1    1680 3840
	0    1    1    0   
$EndComp
Wire Wire Line
	1680 3690 1930 3690
Wire Wire Line
	1930 3690 1930 3790
Wire Wire Line
	1930 3890 1930 3990
Wire Wire Line
	1930 3990 1680 3990
$Comp
L Device:C_Small C3
U 1 1
P 1580 3690
F 0 "C3" H 1672 3736 50  0000 L CNN
F 1 "0.1u" H 1672 3645 50  0000 L CNN
F 2 "Resistors_SMD:R_0402" H 1580 3690 50  0001 C CNN
F 3 "~" H 1580 3690 50  0001 C CNN
	1    1580 3690
	0    1    1    0   
$EndComp
Connection ~ 1680 3690
$Comp
L Device:C_Small C4
U 1 1
P 1580 3990
F 0 "C4" H 1672 4036 50  0000 L CNN
F 1 "0.1u" H 1672 3945 50  0000 L CNN
F 2 "Resistors_SMD:R_0402" H 1580 3990 50  0001 C CNN
F 3 "~" H 1580 3990 50  0001 C CNN
	1    1580 3990
	0    1    1    0   
$EndComp
Connection ~ 1680 3990
$Comp
L power:GND #PWR0137
U 1 1
P 1480 3990
F 0 "#PWR0137" H 1480 3740 50  0001 C CNN
F 1 "GND" H 1485 3817 50  0000 C CNN
F 2 "" H 1480 3990 50  0001 C CNN
F 3 "" H 1480 3990 50  0001 C CNN
	1    1480 3990
	0    1    1    0   
$EndComp
$Comp
L power:GND #PWR0138
U 1 1
P 1480 3690
F 0 "#PWR0138" H 1480 3440 50  0001 C CNN
F 1 "GND" H 1485 3517 50  0000 C CNN
F 2 "" H 1480 3690 50  0001 C CNN
F 3 "" H 1480 3690 50  0001 C CNN
	1    1480 3690
	0    1    1    0   
$EndComp
NoConn ~ 2930 3690
$Comp
L Device:R R1
U 1 1
P 1440 3120
F 0 "R1" V 1350 3060 50  0000 C CNN
F 1 "4K7" V 1440 3120 50  0000 C CNN
F 2 "µ104KiCAD_RLC:SMD_pkg_0805" V 1370 3120 50  0001 C CNN
F 3 "~" H 1440 3120 50  0001 C CNN
	1    1440 3120
	-1   0    0    1   
$EndComp
$Comp
L Device:R R2
U 1 1
P 1650 3120
F 0 "R2" V 1560 3060 50  0000 C CNN
F 1 "4K7" V 1650 3120 50  0000 C CNN
F 2 "µ104KiCAD_RLC:SMD_pkg_0805" V 1580 3120 50  0001 C CNN
F 3 "~" H 1650 3120 50  0001 C CNN
	1    1650 3120
	-1   0    0    1   
$EndComp
Wire Wire Line
	1650 3270 1650 3490
Connection ~ 1650 3490
Wire Wire Line
	1650 3490 980  3490
Wire Wire Line
	1440 3270 1440 3590
Connection ~ 1440 3590
Wire Wire Line
	1440 3590 1930 3590
$Comp
L Device:Battery_Cell BT1
U 1 1
P 2730 3110
F 0 "BT1" V 2985 3160 50  0000 C CNN
F 1 "Battery_Cell" V 2894 3160 50  0000 C CNN
F 2 "Battery_Holders:Keystone_3034_1x20mm-CoinCell" V 2730 3170 50  0001 C CNN
F 3 "36-3034-ND" V 2730 3170 50  0001 C CNN
	1    2730 3110
	0    -1   -1   0   
$EndComp
$Comp
L power:GND #PWR0141
U 1 1
P 2830 3110
F 0 "#PWR0141" H 2830 2860 50  0001 C CNN
F 1 "GND" H 2835 2937 50  0000 C CNN
F 2 "" H 2830 3110 50  0001 C CNN
F 3 "" H 2830 3110 50  0001 C CNN
	1    2830 3110
	0    -1   -1   0   
$EndComp
Wire Wire Line
	2430 3290 2430 3110
Wire Wire Line
	2430 3110 2530 3110
Text GLabel 2230 2910 1    50   Input ~ 0
3V3_AUX
$Comp
L Connector_Generic:Conn_01x04 J6
U 1 1
P 8640 4120
F 0 "J6" H 8560 3695 50  0000 C CNN
F 1 "LEDs & BUZZ" H 8560 3786 50  0000 C CNN
F 2 "Pin_Headers:Pin_Header_Straight_1x04_Pitch1.27mm" H 8640 4120 50  0001 C CNN
F 3 "~" H 8640 4120 50  0001 C CNN
	1    8640 4120
	-1   0    0    1   
$EndComp
Wire Wire Line
	9110 3920 8840 3920
Text Label 9670 3920 2    60   ~ 0
7
Wire Wire Line
	9670 3920 9410 3920
$Comp
L Connector_Generic:Conn_02x03_Odd_Even J10
U 1 1
P 10230 830
F 0 "J10" H 10280 1147 50  0000 C CNN
F 1 "ICSP" H 10280 1056 50  0000 C CNN
F 2 "Pin_Headers:Pin_Header_Straight_2x03_Pitch2.54mm" H 10230 830 50  0001 C CNN
F 3 "~" H 10230 830 50  0001 C CNN
	1    10230 830 
	1    0    0    -1  
$EndComp
Text GLabel 1960 5030 1    50   Input ~ 0
3V3_AUX
Text GLabel 4390 5050 1    50   Input ~ 0
3V3_AUX
Text GLabel 1650 2970 1    50   Input ~ 0
3V3_AUX
Text GLabel 1440 2970 1    50   Input ~ 0
3V3_AUX
$EndSCHEMATC
